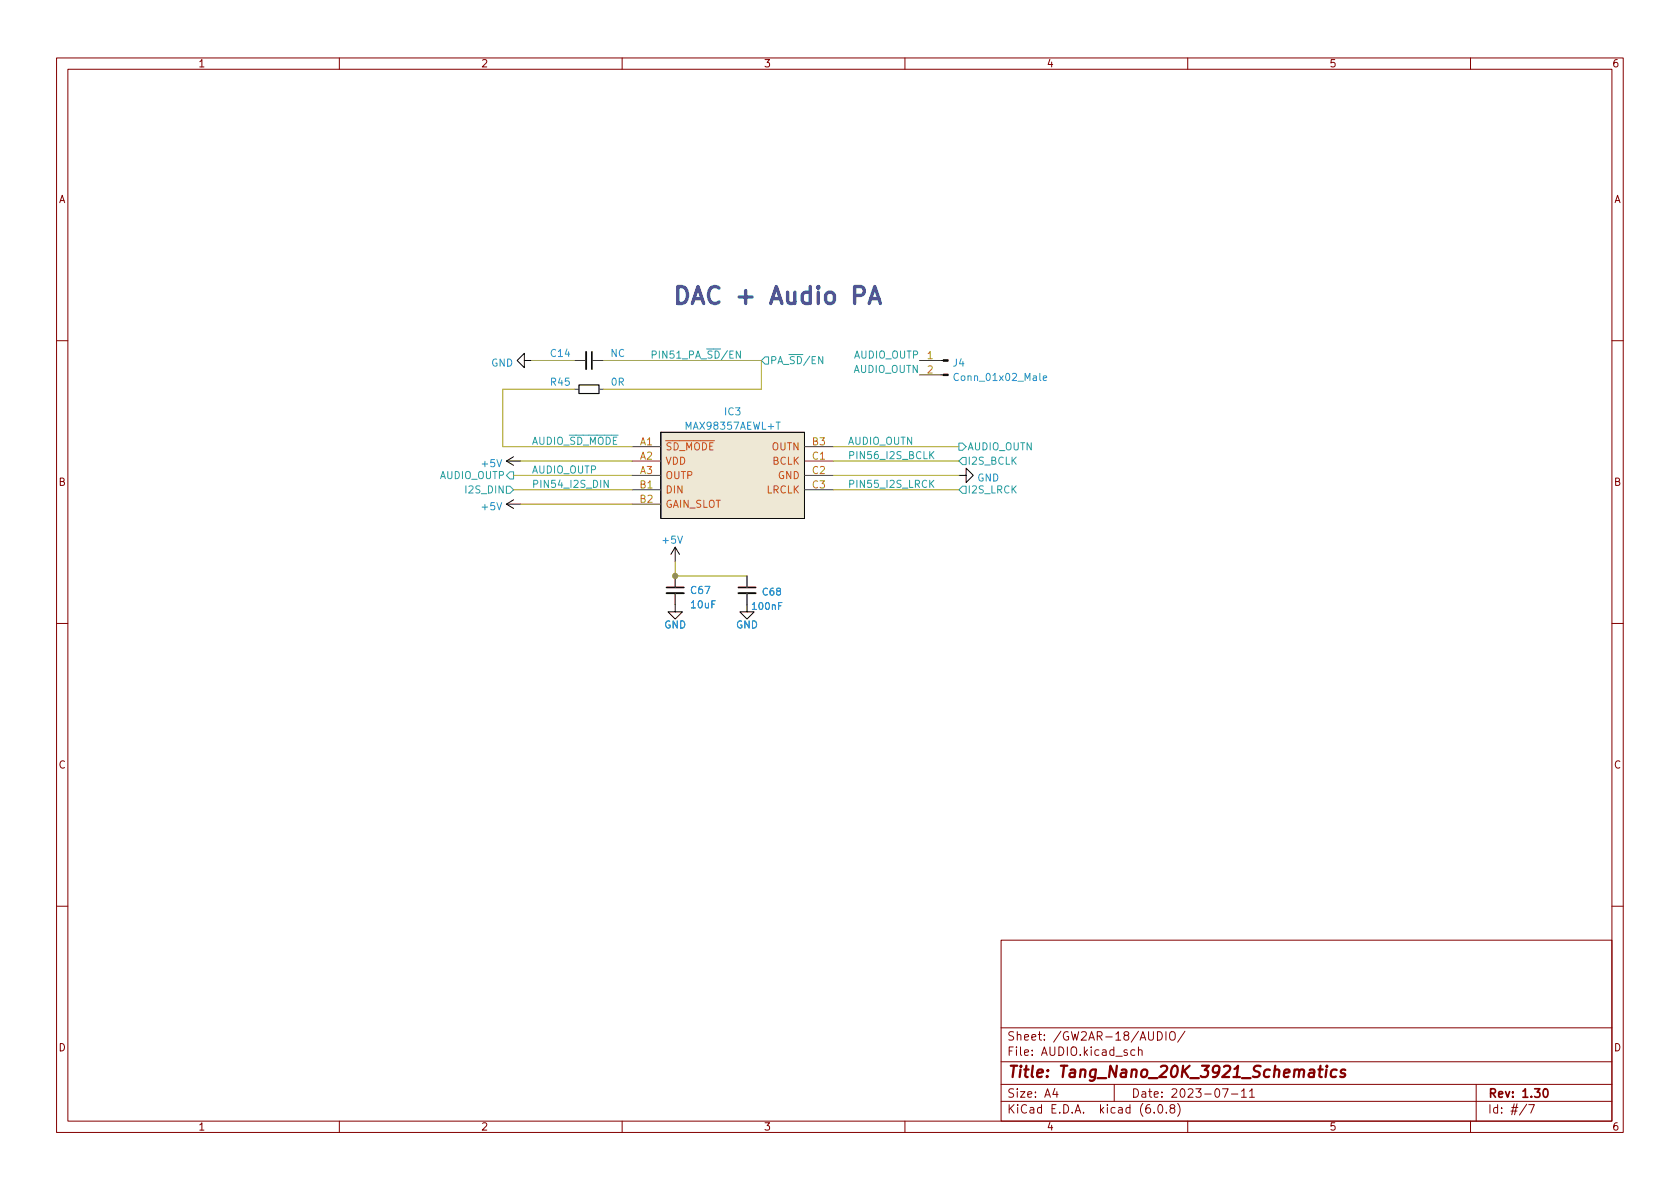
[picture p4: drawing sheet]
<svg xmlns="http://www.w3.org/2000/svg" width="297mm" height="210mm" viewBox="0 0 297 210" stroke-linecap="round" stroke-linejoin="round" font-family="sans-serif">
<g fill="none" stroke="#840000" stroke-width=".18">
<path d="M10 10.2h277v190.1h-277zM12 12.2h273v186.1h-273zM60 10.2v2M110 10.2v2M160 10.2v2M210 10.2v2M260 10.2v2M10 60.2h2M285 60.2h2M10 110.2h2M285 110.2h2M10 160.2h2"/>
<path d="M177 166.3h108v32h-108zM285 160.2h2M60 198.3v2M110 198.3v2M160 198.3v2M177 194.8h108M177 191.8h108M177 187.8h108M177 181.8h108M186.5 192.5l-.4 1h1M186.9 193v1M197 191.8v3"/>
<path d="M200.6 185.7l-.4-.1-.3 .3v.4l.2 .3h.5M201.3 185.8l.2-.2 .4 .1v.9M201.3 185.1v1.5M204.1 196.7v.1M204.6 182.4a.76 .76 0 0 1 .9 .8 .76 .76 0 0 1-.9 .7zM204.9 195.4l.2-.1a.81 .81 0 0 1 .6 .7 .81 .81 0 0 1-.3 .8h-.2a.81 .81 0 0 1-.6-.6 .81 .81 0 0 1 .3-.8zM206.1 182.4v1.5M206.2 196.7v.1M207 182.5a.5 .5 0 0 1 .5 0 .5 .5 0 0 1 .3 .4v.5a.5 .5 0 0 1-.5 .6 .5 .5 0 0 1-.5-.6v-.5zM207.1 196l-.2-.3v-.2l.2-.2 .5 .1 .1 .2-.1 .2-.6 .2-.1 .3v.4l.2 .1h.5l.1-.3-.1-.4-.2-.1M208.2 195.1a1.72 1.72 0 0 1 0 2.3M209.5 182.4l-1.3 1.9"/>
<path d="M210 198.3v2M216.1 192.5h1l-.6 1.5M217.7 193.5h1.2M219.5 193l.4-.5v1.5M219.5 194h.9M220.9 193l.5-.5v1.5M220.9 194h.9M260 198.3v2M261 191.8v6.5M269.9 195.3l-1.2 1.9M270.3 195.3h1l-.7 1.5"/>
</g>
<path d="M273.1 192.6l.1-.1a.8 .8 0 0 1 .5 .8 .8 .8 0 0 1-.5 .7 .99 .99 0 0 1-.1-1.4z" fill="none" stroke="#840000" stroke-width=".3"/>
<path d="M233.1 189.1h.8M233.5 188.5l-.2 1.7v.2l.4 .1M234.5 189.1l-.1 1.4M234.6 188.5l-.1 .1 .1 .1 .1-.1-.1-.1v.2M236.3 189.2a.66 .66 0 0 0-1 .3v.6l.1 .3 .2 .1 .6-.1M237.9 189.2a.49 .49 0 0 0-.8 .3v.2l.7 .2v.2l-.1 .3-.2 .1-.5-.1" fill="none" stroke="#840000" stroke-width=".4"/>
<path d="M103.6 62.2v3.1M117.9 104.9h3M130.6 104.9h3" fill="none" stroke="#0a0a0a" stroke-width=".33"/>
<path d="M104.6 62.2v3.1M117.9 103.9h3M130.6 103.9h3" fill="none" stroke="#0a0a0a" stroke-width=".3"/>
<g fill="none" stroke="#493f36" stroke-width=".18">
<path d="M101.6 63.7h2M101.6 68.8h.8M104.6 63.7h2.1M105.9 68.8h.8M111.8 79h5M142.2 79h5.1M162.6 63.7h3.8M162.6 66.3h3.8M111.8 81.5h5M111.8 84.1h5M111.8 86.6h5M111.8 89.1h5"/>
<path d="M142.2 81.5h5.1M142.2 84.1h5.1M142.2 86.6h5.1M119.4 101.8v2.1M119.4 104.9v2M132.1 101.8v2.1M132.1 104.9v2"/>
</g>
<g fill="none" stroke="#0a0a0a" stroke-width=".18">
<path d="M92.7 63.7v-1.2l-1.3 1.2 1.3 1.3v-1.3h1.3M116.8 76.4h25.4v15.3h-25.4zM166.4 66.3h.4M166.4 63.7h.4M89.5 81.5l1.3 .8M89.5 81.5h2.6M89.5 89.1l1.3 .8M89.5 89.1h2.6M90.8 80.8l-1.3 .7M90.8 88.4l-1.3 .7M119.4 96.8l-.8 1.2M119.4 96.8v2.5"/>
<path d="M119.4 96.8l.7 1.2M169.5 84.1h1.3v-1.3l1.3 1.3-1.3 1.2v-1.2M119.4 106.9v1.3h1.2l-1.2 1.3-1.3-1.3h1.3M132.1 106.9v1.3h1.2l-1.2 1.3-1.3-1.3h1.3"/>
</g>
<path d="M116.8 76.4h25.4v15.3h-25.4z" fill="#eee8d5" stroke="#eee8d5" stroke-width=".18"/>
<path d="M137.2 74.6h.7M184.5 66.9l.6-.1-.1-.3-.4-.1-.1 .2v.6h.5" fill="none" stroke="#268bd2" stroke-width=".18"/>
<g fill="#0a0a0a" stroke="#0a0a0a" stroke-width=".18">
<path d="M166.8 66.2h.8v.2h-.8z"/>
<path d="M166.8 63.6h.8v.3h-.8z"/>
</g>
<path d="M102.4 68.1h3.5v1.5h-3.5z" fill="none" stroke="#0a0a0a" stroke-width=".2"/>
<path d="M135.3 63.1h.6v1.3h-.6l-.7-.7zM165.1 79.8l-.7 .8M169.5 78.4h.7l.6 .6-.6 .6h-.7zM89.5 86h.7l.6 .6-.6 .6h-.7zM90.2 83.4h.6v1.3h-.6l-.7-.6zM107.5 84.9v1.3l-.7-1.3v1.3M164.6 85.5l.5 .7M164.6 80.4l.5 .7M165.1 84.9l-.7 .8M169.5 81.5l.7-.6h.6v1.3h-.6zM170.2 86h.6v1.2h-.6l-.7-.6z" fill="none" stroke="#2aa198" stroke-width=".18"/>
<path d="M151.1 52.2h1.1a.81 .81 0 0 0 .6-.7 .81 .81 0 0 0-.6-.8h-1.1v3M153.7 53.7l1-3 1 3M154 52.8h1.4" fill="none" stroke="#515593" stroke-width=".6"/>
<path d="M94 63.7h7.6M101.6 68.8h-12.7v10.2h22.9M106.7 63.7h27.9v5.1h-27.9M147.3 79h22.2M90.8 84.1h21M90.8 86.6h21M92.1 89.1h19.7M92.1 81.5h19.7M119.4 99.3v2.5h12.7M147.3 84.1h22.2M147.3 86.6h22.2M147.3 81.5h22.2" fill="none" stroke="#990" stroke-width=".18"/>
<circle cx="119.4" cy="101.8" r=".46" fill="#859900" stroke="#859900" stroke-width=".18"/>
<text font-size="4.2" fill="#515593" x="118.7" y="53.8">DAC + Audio PA</text>
<text font-size="2.8" fill="#840000" x="178" y="190.6">Title: Tang_Nano_20K_3921_Schematics</text>
<g font-size="2.1" fill="#840000">
<text x="178" y="184">Sheet: /GW2AR-18/AUDIO/</text>
<text x="178" y="186.7">File: AUDIO.kicad_sch</text>
<text x="178" y="196.9">KiCad E.D.A. kicad (6.0.8)</text>
<text x="178" y="194.1">Size: A4</text>
<text x="200" y="194.1">Date: 2023-07-11</text>
<text x="263" y="194.1">Rev: 1.30</text>
<text x="263" y="196.9">Id: #/7</text>
</g>
<g font-size="1.8" fill="#840000">
<text x="35" y="11.9">1</text>
<text x="85" y="11.9">2</text>
<text x="135" y="11.9">3</text>
<text x="185" y="11.9">4</text>
<text x="235" y="11.9">5</text>
<text x="285" y="11.9">6</text>
<text x="10.3" y="35.9">A</text>
<text x="285.3" y="35.9">A</text>
<text x="10.3" y="85.9">B</text>
<text x="285.3" y="85.9">B</text>
<text x="10.3" y="135.9">C</text>
<text x="285.3" y="135.9">C</text>
<text x="10.3" y="185.9">D</text>
<text x="285.3" y="185.9">D</text>
<text x="35" y="199.9">1</text>
<text x="85" y="199.9">2</text>
<text x="135" y="199.9">3</text>
<text x="185" y="199.9">4</text>
<text x="235" y="199.9">5</text>
<text x="285" y="199.9">6</text>
</g>
<g font-size="1.8" fill="#268bd2">
<text x="86.8" y="64.8">GND</text>
<text x="97.4" y="63.1">C14</text>
<text x="107.9" y="63.1">NC</text>
<text x="168.5" y="64.8">J4</text>
<text x="97.4" y="68.2">R45</text>
<text x="108.1" y="68.2">0R</text>
<text x="169.2" y="67.4">Conn_01x02_Male</text>
<text x="121.5" y="76">MAX98357AEWL+T</text>
<text x="128.2" y="73.4">IC3</text>
<text x="85.3" y="82.6">+5V</text>
<text x="172.8" y="85.1">GND</text>
<text x="85.3" y="90.2">+5V</text>
<text x="117.3" y="96.1">+5V</text>
<text x="122.2" y="105">C67</text>
<text x="122.3" y="107.6">10uF</text>
<text x="117.4" y="111.1">GND</text>
<text x="130.1" y="111.1">GND</text>
</g>
<g font-size="1.8" fill="#2aa198">
<text x="114.9" y="63.4">PIN51_PA_~{SD}/EN</text>
<text x="136.1" y="64.4">PA_~{SD}/EN</text>
<text x="150.9" y="65.9">AUDIO_OUTN</text>
<text x="151" y="63.4">AUDIO_OUTP</text>
<text x="94" y="83.7">AUDIO_OUTP</text>
<text x="94" y="78.6">AUDIO_~{SD_MODE}</text>
<text x="149.9" y="78.6">AUDIO_OUTN</text>
<text x="149.9" y="81.2">PIN56_I2S_BCLK</text>
<text x="171" y="79.6">AUDIO_OUTN</text>
<text x="171" y="82.2">I2S_BCLK</text>
<text x="77.7" y="84.7">AUDIO_OUTP</text>
<text x="82.7" y="87.2">I2S_DIN</text>
<text x="94" y="86.3">PIN54_I2S_DIN</text>
<text x="149.9" y="86.3">PIN55_I2S_LRCK</text>
<text x="171" y="87.2">I2S_LRCK</text>
</g>
<g font-size="1.8" fill="#b58900">
<text x="164" y="63.5">1</text>
<text x="164" y="66">2</text>
<text x="113.2" y="78.7">A1</text>
<text x="113.2" y="81.3">A2</text>
<text x="113.2" y="83.8">A3</text>
<text x="143.6" y="78.7">B3</text>
<text x="143.6" y="81.3">C1</text>
<text x="143.6" y="83.8">C2</text>
<text x="113.2" y="86.4">B1</text>
<text x="113.2" y="88.9">B2</text>
<text x="143.6" y="86.4">C3</text>
</g>
<g font-size="1.8" fill="#cb4b16">
<text x="117.6" y="79.6">~{SD_MODE}</text>
<text x="117.6" y="82.2">VDD</text>
<text x="136.5" y="79.6">OUTN</text>
<text x="136.6" y="82.2">BCLK</text>
<text x="117.6" y="84.7">OUTP</text>
<text x="117.6" y="87.2">DIN</text>
<text x="117.6" y="89.8">GAIN_SLOT</text>
<text x="135.5" y="87.2">LRCLK</text>
<text x="137.5" y="84.7">GND</text>
</g>
<g font-size="1.7" fill="#268bd2">
<text x="133.2" y="107.8">100nF</text>
<text x="134.9" y="105.3">C68</text>
</g>
</svg>
